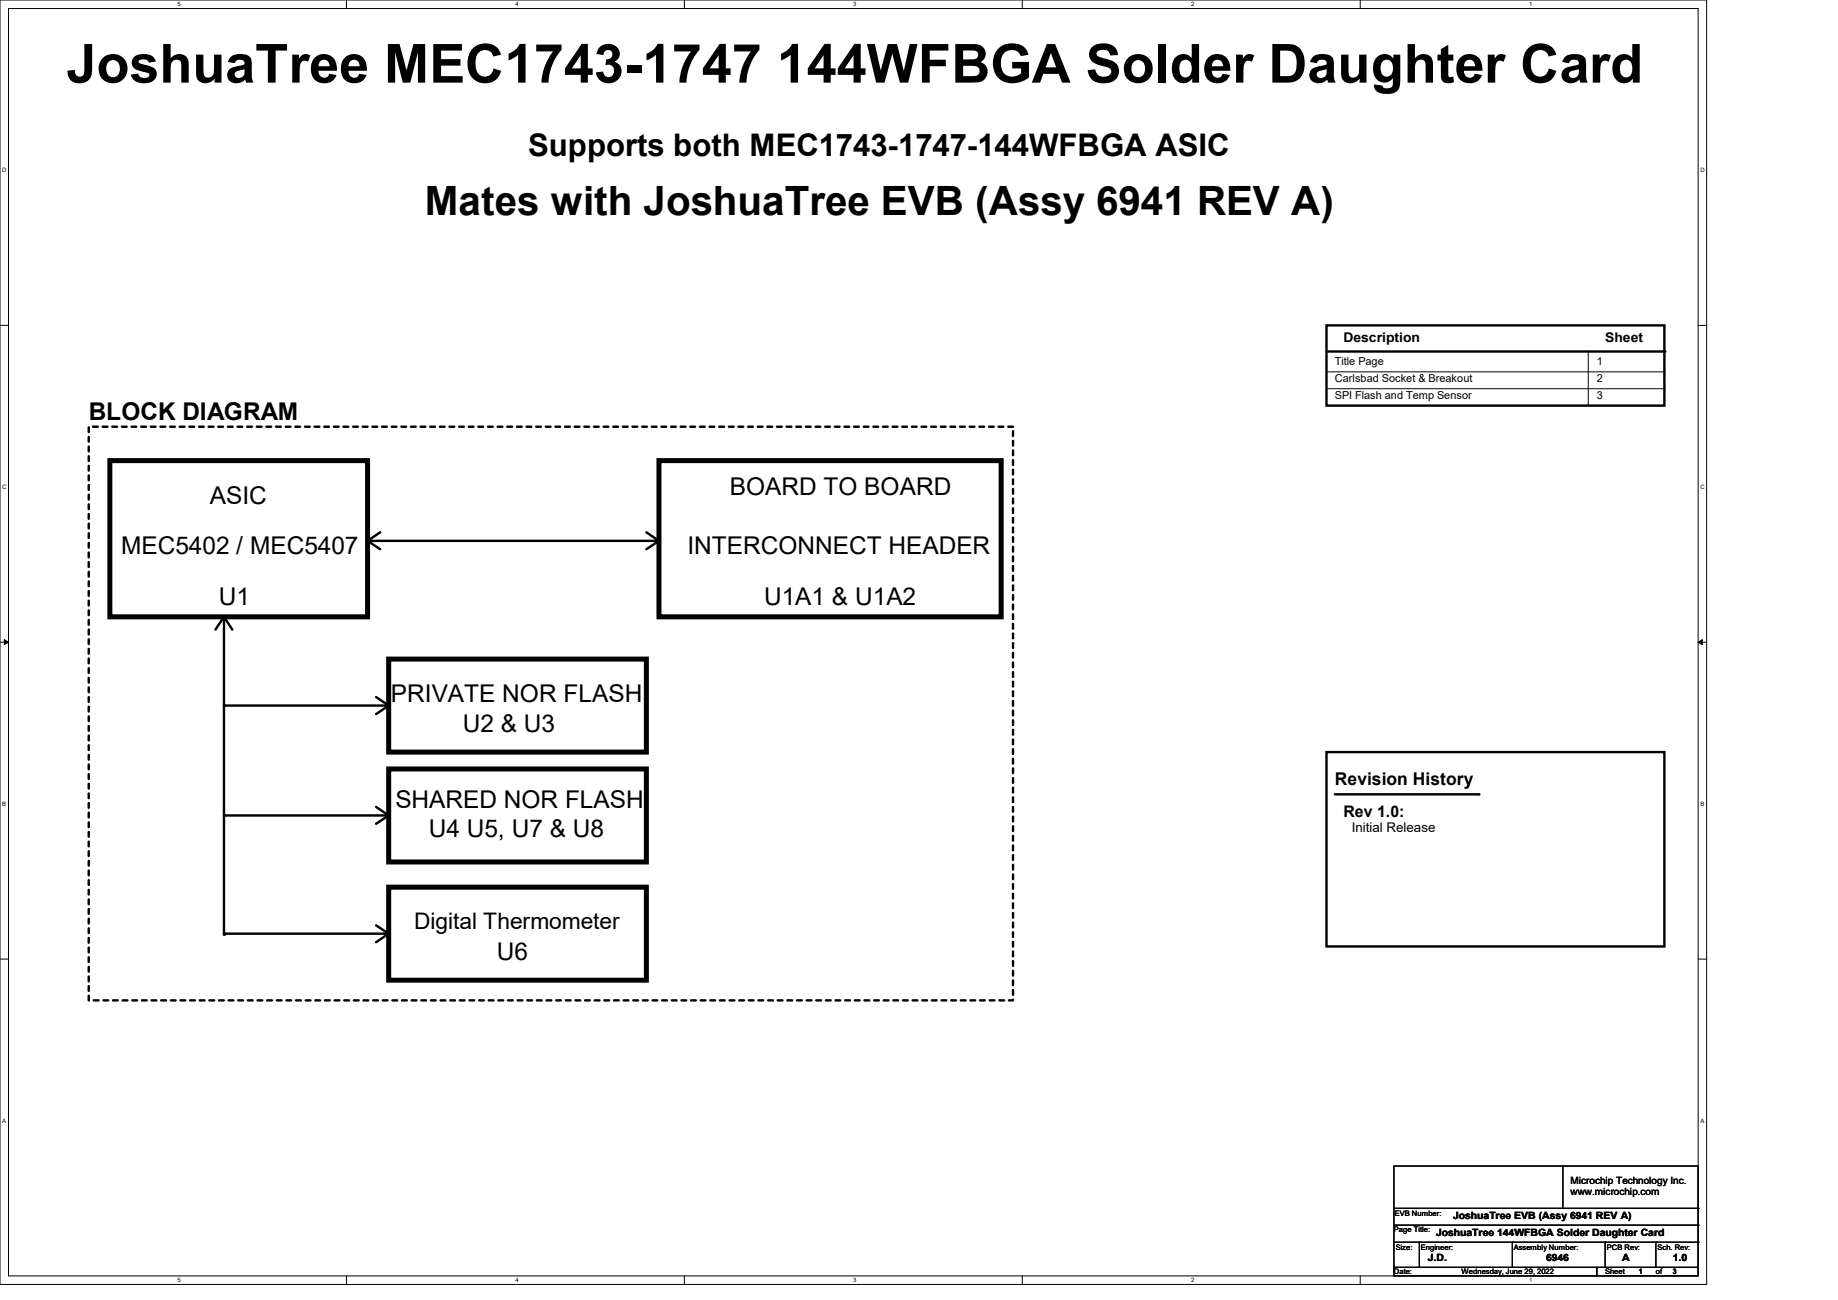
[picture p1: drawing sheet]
<svg xmlns="http://www.w3.org/2000/svg" width="420mm" height="297mm" viewBox="0 0 420 297" stroke-linecap="round" stroke-linejoin="round" font-family="sans-serif">
<path d="M0 0h390v293.5h-390zM1.9 1.9h386.1v289.6h-386.1z" fill="none" stroke="#000" stroke-width=".23"/>
<g fill="#fff">
<path d="M40.6 .2h.7v1.5h-.7z"/>
<path d="M40.6 291.7h.7v1.5h-.7z"/>
</g>
<path d="M79.2 0v1.9M79.2 291.5v2" fill="none" stroke="#000" stroke-width=".23"/>
<g fill="#fff">
<path d="M117.8 .2h.7v1.5h-.7z"/>
<path d="M117.8 291.7h.7v1.5h-.7z"/>
</g>
<path d="M156.4 0v1.9M156.4 291.5v2" fill="none" stroke="#000" stroke-width=".23"/>
<g fill="#fff">
<path d="M195 .2h.7v1.5h-.7z"/>
<path d="M195 291.7h.7v1.5h-.7z"/>
</g>
<path d="M233.6 0v1.9M233.6 291.5v2" fill="none" stroke="#000" stroke-width=".23"/>
<g fill="#fff">
<path d="M272.2 .2h.8v1.5h-.8z"/>
<path d="M272.2 291.7h.8v1.5h-.8z"/>
</g>
<path d="M310.8 0v1.9M310.8 291.5v2" fill="none" stroke="#000" stroke-width=".23"/>
<g fill="#fff">
<path d="M349.4 .2h.8v1.5h-.8z"/>
<path d="M349.4 291.7h.8v1.5h-.8z"/>
<path d="M.5 38.1h1v1.6h-1z"/>
<path d="M388.5 38.1h1v1.6h-1z"/>
<path d="M.5 110.5h1v1.6h-1z"/>
<path d="M388.5 110.5h1v1.6h-1z"/>
</g>
<path d="M0 74.3h1.9M388 74.3h2" fill="none" stroke="#000" stroke-width=".23"/>
<g fill="#fff">
<path d="M.5 182.9h.9v1.5h-.9z"/>
<path d="M388.5 182.9h.9v1.5h-.9z"/>
</g>
<path d="M0 146.7h1.9M388 146.7h2" fill="none" stroke="#000" stroke-width=".23"/>
<path d="M1 146.1l.9 .6-.9 .6zM388 146.7l1-.6v1.2z" fill="#000" stroke="#000" stroke-width=".23"/>
<g fill="#fff">
<path d="M.5 255.3h.9v1.5h-.9z"/>
<path d="M388.5 255.3h.9v1.5h-.9z"/>
</g>
<g fill="none" stroke="#000" stroke-width=".23">
<path d="M303.1 85h77.2M303.1 88.8h77.2M362.9 92.7h.1M362.9 80.1v12.6M380.3 85h.1M380.3 88.8h.1M0 219.1h1.9M388 219.1h2M318.5 266.4h69.5v23.2h-69.5zM318.5 279.9h69.5M318.5 276.1h69.5M357.1 266.4h.1"/>
<path d="M357.1 266.4v9.7M388 279.9h.1M388 276.1h.1M318.5 289.6h46.4v1.9h-46.4zM318.5 283.8h69.5M324.3 283.8h.1M324.3 283.8v5.8M345.6 283.8h.1M345.6 283.8v5.8M364.9 289.6h23.1v1.9h-23.1zM366.8 283.8h.1M366.8 283.8v5.8"/>
<path d="M378.4 283.8h.1M378.4 283.8v5.8M388 283.8h.1"/>
</g>
<g fill="none" stroke="#000" stroke-width=".55">
<path d="M303.1 74.3h77.2v18.4h-77.2zM303.1 80.3h77.2M84 123.6h66.6M84 123.6l2.9 1.9M86.9 121.6l-2.9 2M147.7 121.6l2.9 2M150.6 123.6l-2.9 1.9M51.2 140.9v72.6M51.2 140.9l-2 2.9M51.2 140.9l1.9 2.9M85.9 159.3l2.9 1.9M51.2 161.2h37.6"/>
<path d="M88.8 161.2l-2.9 2M303.1 171.8h77.2v44.4h-77.2zM51.2 186.3h37.6M85.9 184.4l2.9 1.9M88.8 186.3l-2.9 1.9M305 181.5h32.8M51.2 213.3h37.6M85.9 211.4l2.9 1.9M88.8 213.3l-2.9 2"/>
</g>
<g fill="#000">
<circle cx="380.3" cy="80.3" r=".28"/>
<circle cx="84" cy="123.6" r=".28"/>
<circle cx="150.6" cy="123.6" r=".28"/>
<circle cx="51.2" cy="140.9" r=".28"/>
<circle cx="51.2" cy="161.2" r=".28"/>
<circle cx="88.8" cy="161.2" r=".28"/>
<circle cx="51.2" cy="186.3" r=".28"/>
<circle cx="88.8" cy="186.3" r=".28"/>
<circle cx="337.8" cy="181.5" r=".28"/>
<circle cx="51.2" cy="213.5" r=".28"/>
<circle cx="51.2" cy="213.3" r=".28"/>
<circle cx="88.8" cy="213.3" r=".28"/>
</g>
<path d="M25.1 105.2h58.9v35.7h-58.9zM150.6 105.2h78.2v35.7h-78.2zM88.8 150.6h58.9v21.2h-58.9zM88.8 175.7h58.9v21.2h-58.9zM88.8 202.7h58.9v21.2h-58.9z" fill="none" stroke="#000" stroke-width="1.1"/>
<path d="M20.3 97.5h211.2v131.1h-211.2z" fill="none" stroke="#000" stroke-width=".55" stroke-dasharray="1.1"/>
<text font-size="12.3" x="15.2" y="18.9">JoshuaTree MEC1743-1747 144WFBGA Solder Daughter Card</text>
<text font-size="9.2" x="97.1" y="49.1">Mates with JoshuaTree EVB (Assy 6941 REV A)</text>
<text font-size="7.1" x="120.6" y="35.6">Supports both MEC1743-1747-144WFBGA ASIC</text>
<g font-size="5.6">
<text x="20.3" y="95.9">BLOCK DIAGRAM</text>
<text x="166.8" y="113.1">BOARD TO BOARD</text>
<text x="47.9" y="115.1">ASIC</text>
<text x="27.7" y="126.6">MEC5402 / MEC5407</text>
<text x="157.1" y="126.6">INTERCONNECT HEADER</text>
<text x="50" y="138.2">U1</text>
<text x="174.6" y="138.2">U1A1 &amp; U1A2</text>
<text x="89.3" y="160.4">PRIVATE NOR FLASH</text>
<text x="105.8" y="167.2">U2 &amp; U3</text>
<text x="90.3" y="184.5">SHARED NOR FLASH</text>
<text x="98" y="191.3">U4 U5, U7 &amp; U8</text>
<text x="113.5" y="219.3">U6</text>
</g>
<text font-size="5.2" x="94.6" y="212.2">Digital Thermometer</text>
<text font-size="4" x="305" y="179.4">Revision History</text>
<text font-size="3.6" x="307" y="186.8">Rev 1.0:</text>
<g font-size="3">
<text x="307" y="78.1">Description</text>
<text x="366.8" y="78.1">Sheet</text>
<text x="308.9" y="190">Initial Release</text>
</g>
<g font-size="2.5">
<text x="305" y="83.4">Title Page</text>
<text x="364.9" y="83.4">1</text>
<text x="305" y="87.2">Carlsbad Socket &amp; Breakout</text>
<text x="364.9" y="87.2">2</text>
<text x="305" y="91.1">SPI Flash and Temp Sensor</text>
<text x="364.9" y="91.1">3</text>
</g>
<g font-size="2.3">
<text x="358.9" y="270.6">Microchip Technology Inc.</text>
<text x="358.9" y="273">www.microchip.com</text>
<text x="332.1" y="278.6">JoshuaTree EVB (Assy 6941 REV A)</text>
<text x="328.2" y="282.4">JoshuaTree 144WFBGA Solder Daughter Card</text>
<text x="326.3" y="288.2">J.D.</text>
<text x="353.3" y="288.2">6946</text>
<text x="370.7" y="288.2">A</text>
<text x="382.2" y="288.2">1.0</text>
</g>
<g font-size="1.7">
<text x="318.5" y="281.5">Page Title:</text>
<text x="318.7" y="277.9">EVB Number:</text>
<text x="318.9" y="285.6">Size:</text>
<text x="324.7" y="285.6">Engineer:</text>
<text x="345.9" y="285.6">Assembly Number:</text>
<text x="367.2" y="285.6">PCB Rev:</text>
<text x="378.7" y="285.6">Sch. Rev:</text>
<text x="318.5" y="291.2">Date:</text>
<text x="334" y="291.2">Wednesday, June 29, 2022</text>
<text x="366.8" y="291.2">Sheet</text>
<text x="374.5" y="291.2">1</text>
<text x="378.4" y="291.2">of</text>
<text x="382.2" y="291.2">3</text>
</g>
<g font-size="1.4">
<text x="40.6" y="1.4">5</text>
<text x="117.8" y="1.4">4</text>
<text x="195" y="1.4">3</text>
<text x="272.2" y="1.4">2</text>
<text x="349.4" y="1.4">1</text>
<text x=".5" y="39.4">D</text>
<text x="388.5" y="39.4">D</text>
<text x=".5" y="111.8">C</text>
<text x="388.5" y="111.8">C</text>
<text x=".5" y="184.2">B</text>
<text x="388.5" y="184.2">B</text>
<text x=".5" y="256.5">A</text>
<text x="388.5" y="256.5">A</text>
<text x="40.6" y="292.9">5</text>
<text x="117.8" y="292.9">4</text>
<text x="195" y="292.9">3</text>
<text x="272.2" y="292.9">2</text>
<text x="349.4" y="292.9">1</text>
</g>
</svg>
